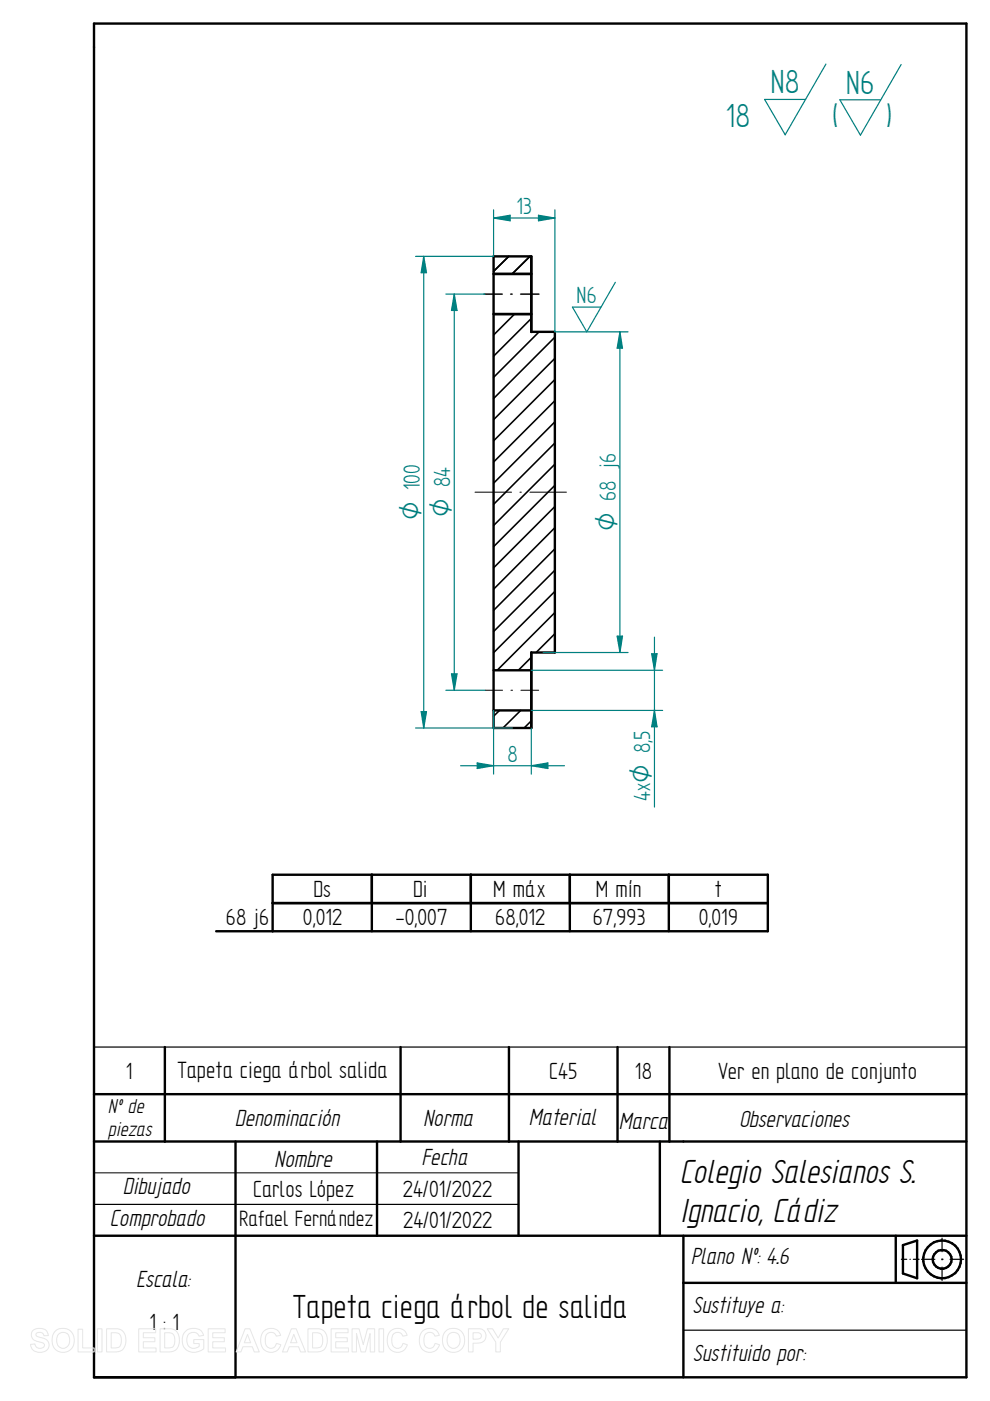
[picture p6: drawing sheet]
<svg xmlns="http://www.w3.org/2000/svg" width="210mm" height="297mm" viewBox="0 0 210 297" stroke-linecap="round" stroke-linejoin="round" font-family="sans-serif">
<g fill="none" stroke="#000" stroke-width=".51">
<path d="M19.9 5h185.1v287h-185.1zM104.7 58.1h8M104.7 66.6h8M112.7 70.4h5v67.9h-5v16h-8v-99.9h8v16M104.7 150.6h8M104.7 142.1h8M45.8 197.4h117.1v-11.9h-105.1v11.9M57.8 191.5h105.1M78.9 185.5v11.9M99.9 185.5v11.9M120.9 185.5v11.9M141.9 185.5v11.9"/>
<path d="M19.9 232h185.1M35 222v20M85 222v20M107.9 222v20M131 222v20M142 222v20M19.9 242h185.1M50 242v50M80 242v20M110 242v20M140 242v20M19.9 262h185.1"/>
<path d="M144.9 262v30M144.9 272h60.1M190 262v10M191.5 264l3-1v8l-3-1z"/>
<circle cx="199.8" cy="267" r="4"/>
<circle cx="199.9" cy="267" r="1.99"/>
</g>
<path d="M19.9 222h185.1M19.9 255.4h90.1M191.2 267h1.1M193 267h.1M193.7 267h1.2M195.5 267h2.8M199.8 267h.2M199.8 262.5v2.9M199.8 266.9v.2M199.8 268.6v2.9M201.5 267h2.9M144.9 282h60.1" fill="none" stroke="#000" stroke-width=".25"/>
<path d="M102.5 62.4h4.1M108.2 62.4h.5M110.4 62.4h4M100.8 104.4h7.7M110.3 104.4h.3M112.4 104.4h7.7M102.9 146.3h3.7M108.4 146.3h.3M110.5 146.3h3.8M19.9 248.7h90.1" fill="none" stroke="#000" stroke-width=".21"/>
<g fill="none" stroke="#000" stroke-width=".34">
<path d="M107.9 54.4l-3.2 3.1M112.4 54.4l-3.8 3.7M109.1 66.6l-4.4 4.4M112.7 67.5l-8 8M114.3 70.4l-9.6 9.6M117.7 71.5l-13 13M117.7 76l-13 13M117.7 80.5l-13 13M117.7 85l-13 13M117.7 89.5l-13 12.9M117.7 93.9l-13 13M117.7 98.4l-13 13"/>
<path d="M117.7 102.9l-13 13M117.7 107.4l-13 13M117.7 111.9l-13 13M117.7 116.4l-13 13M112.7 139.4l-2.8 2.7M117.7 120.9l-13 13M117.7 125.4l-13 13M117.7 129.9l-12.2 12.2M117.7 134.4l-4 3.9M106 150.6l-1.3 1.2M110.4 150.6l-3.7 3.7M112.7 152.8l-1.5 1.5"/>
</g>
<path d="M94.6 62.4h8.3M94.6 146.3h8.3M95.8 142.9h1.1l-.5 3.4z" fill="none" stroke="#008080" stroke-width=".25"/>
<path d="M95.8 142.9h1.1l-.5 3.4z" fill="#008080"/>
<path d="M96.4 62.4l.5 3.4h-1.1z" fill="none" stroke="#008080" stroke-width=".25"/>
<path d="M96.4 62.4l.5 3.4h-1.1z" fill="#008080"/>
<path d="M96.4 62.4v83.9M117.7 70.4h15.5M131.5 70.4l.5 3.4h-1.1zM115.2 138.3h18" fill="none" stroke="#008080" stroke-width=".25"/>
<path d="M131.5 70.4l.5 3.4h-1.1z" fill="#008080"/>
<path d="M130.9 134.9h1.1l-.5 3.4z" fill="none" stroke="#008080" stroke-width=".25"/>
<path d="M130.9 134.9h1.1l-.5 3.4z" fill="#008080"/>
<path d="M131.5 70.4v67.9M138.2 138.6h1.2l-.6 3.5zM112.7 142.1h27.8M112.7 150.6h27.8" fill="none" stroke="#008080" stroke-width=".25"/>
<path d="M138.2 138.6h1.2l-.6 3.5z" fill="#008080"/>
<path d="M138.8 150.6l.6 3.5h-1.2z" fill="none" stroke="#008080" stroke-width=".25"/>
<path d="M138.8 150.6l.6 3.5h-1.2z" fill="#008080"/>
<path d="M88.1 54.4h16.6M89.9 54.4l.6 3.4h-1.2zM138.8 135.1v36M88.1 154.3h20.6" fill="none" stroke="#008080" stroke-width=".25"/>
<path d="M89.9 54.4l.6 3.4h-1.2z" fill="#008080"/>
<path d="M89.3 150.9h1.2l-.6 3.4z" fill="none" stroke="#008080" stroke-width=".25"/>
<path d="M89.3 150.9h1.2l-.6 3.4z" fill="#008080"/>
<path d="M89.9 54.4v99.9M104.7 44.5v9.9M104.7 46.2l3.5-.6v1.2zM117.7 44.5v25.9" fill="none" stroke="#008080" stroke-width=".25"/>
<path d="M104.7 46.2l3.5-.6v1.2z" fill="#008080"/>
<path d="M114.2 45.6l3.5 .6-3.5 .6z" fill="none" stroke="#008080" stroke-width=".25"/>
<path d="M114.2 45.6l3.5 .6-3.5 .6z" fill="#008080"/>
<path d="M104.7 46.2h13M104.7 150.6v13.5M112.7 154.3v9.8M101.2 161.8l3.5 .5-3.5 .6z" fill="none" stroke="#008080" stroke-width=".25"/>
<path d="M101.2 161.8l3.5 .5-3.5 .6z" fill="#008080"/>
<path d="M112.7 162.3l3.5-.5v1.1z" fill="none" stroke="#008080" stroke-width=".25"/>
<path d="M112.7 162.3l3.5-.5v1.1z" fill="#008080"/>
<path d="M175.2 13.6l-8.7 15-4.3-7.5h8.7M191.1 13.7l-8.6 15-4.4-7.5h8.7M130.5 59.9l-6 10.5-3.1-5.3h6.1M97.7 162.3h22" fill="none" stroke="#008080" stroke-width=".25"/>
<g fill="none" stroke="#e6e6e6" stroke-width=".21">
<path d="M7 282.1a2.33 2.33 0 0 1 2.9 .2l.3 .9h-.9a.91 .91 0 0 0-.7-.7 .91 .91 0 0 0-1 .5l.1 .3 .5 .2a2.12 2.12 0 0 1 2.2 1.4 1.76 1.76 0 0 1-2.4 1.8l-.7-.2-.6-.7-.2-.8 .9-.1a1.05 1.05 0 0 0 .9 1 1.05 1.05 0 0 0 1.1-.7 1.7 1.7 0 0 0-1.6-.8 1.39 1.39 0 0 1-.8-2.3zM11.7 282.3a2.47 2.47 0 0 1 3.1-.2 2.47 2.47 0 0 1 .8 3 2.4 2.4 0 0 1-3 1.5 2.4 2.4 0 0 1-1.5-3.1zM12.4 282.9a1.39 1.39 0 0 1 1.7-.3 1.39 1.39 0 0 1 .7 1.5 1.41 1.41 0 0 1-1.4 1.8 1.41 1.41 0 0 1-1.4-1.8l.1-.7zM16.6 281.8h.9v4h2.5v.8h-3.4zM20.7 281.7h.9v4.9h-.9zM22.6 281.7h1.8a2.2 2.2 0 0 1 2.3 2.8 2.05 2.05 0 0 1-2.3 2.1h-1.8zM23.6 282.6a1.8 1.8 0 0 1 1.9 .5 2.03 2.03 0 0 1-.4 2.6l-1.5 .1zM29.4 281.7h3.6v.9h-2.6v1h2.5v.9h-2.5v1.3h2.7v.8h-3.7zM34 281.7h1.7a2.2 2.2 0 0 1 2.3 2.8 2.05 2.05 0 0 1-2.2 2.1h-1.8zM34.9 282.6a1.8 1.8 0 0 1 2 .5 2.03 2.03 0 0 1-.5 2.6l-1.5 .1zM39.3 282.3a2.56 2.56 0 0 1 3.6 .2l.3 .6-1 .2a1.36 1.36 0 0 0-1.6-.7 1.36 1.36 0 0 0-1 1.5 1.55 1.55 0 0 0 .8 1.6 1.55 1.55 0 0 0 1.8-.2v-.6h-1.1v-.9h2.1v2a2.7 2.7 0 0 1-4.5-1.2 2.79 2.79 0 0 1 .6-2.5zM44.2 281.7h3.6v.9h-2.7v1h2.5v.9h-2.5v1.3h2.7v.8h-3.6z"/>
<path d="M52 281.7h1l2 4.9h-1.1l-.4-1.1h-2l-.4 1.1h-1zM52.5 282.9l.7 1.8h-1.4zM55.9 282.3a2.15 2.15 0 0 1 3.6 .8l-.9 .2a1.24 1.24 0 0 0-1.6-.7 1.24 1.24 0 0 0-.7 1.5 1.25 1.25 0 0 0 .5 1.6 1.25 1.25 0 0 0 1.6-.3l.2-.6 1 .3a2.19 2.19 0 0 1-2.6 1.6 2.19 2.19 0 0 1-1.7-2.5l.1-.9zM61.8 281.7h1l2 4.9h-1l-.5-1.1h-2l-.4 1.1h-1zM62.3 282.9l.7 1.8h-1.4zM65.3 281.7h1.8a2.2 2.2 0 0 1 2.3 2.8 2.05 2.05 0 0 1-2.3 2.1h-1.8zM66.3 282.6a1.8 1.8 0 0 1 1.9 .5 2.03 2.03 0 0 1-.4 2.6l-1.5 .1zM70.2 281.7h3.6v.9h-2.6v1h2.5v.9h-2.5v1.3h2.7v.8h-3.7zM74.7 281.7h1.5l.8 3.4 .9-3.4h1.6v4.9h-1v-3.9l-1 3.9h-.9l-1-3.9v3.9h-.9zM80.4 281.7h1v4.9h-1zM82.7 282.3a2.15 2.15 0 0 1 3.7 .8l-1 .2a1.24 1.24 0 0 0-1.6-.7 1.24 1.24 0 0 0-.7 1.5 1.25 1.25 0 0 0 .5 1.6 1.25 1.25 0 0 0 1.6-.3l.3-.6 .9 .3a2.19 2.19 0 0 1-2.6 1.6 2.19 2.19 0 0 1-1.7-2.5l.1-.9zM89.5 282.3a2.15 2.15 0 0 1 3.7 .8l-1 .2a1.24 1.24 0 0 0-1.5-.7 1.24 1.24 0 0 0-.8 1.5 1.25 1.25 0 0 0 .5 1.6 1.25 1.25 0 0 0 1.6-.3l.3-.6 .9 .3a2.19 2.19 0 0 1-2.5 1.6 2.19 2.19 0 0 1-1.8-2.5l.1-.9z"/>
<path d="M94.5 282.3a2.47 2.47 0 0 1 3.1-.2 2.47 2.47 0 0 1 .8 3 2.4 2.4 0 0 1-3 1.5 2.4 2.4 0 0 1-1.5-3.1zM95.2 282.9a1.39 1.39 0 0 1 1.7-.3 1.39 1.39 0 0 1 .7 1.5 1.41 1.41 0 0 1-1.4 1.8 1.41 1.41 0 0 1-1.4-1.8l.1-.7zM99.4 281.7h1.5a1.58 1.58 0 0 1 2 .8 1.58 1.58 0 0 1-.6 2.1l-.8 .1-1.2 .1v1.8h-.9zM100.3 282.6h.5a.87 .87 0 0 1 1.3 .8l-.5 .4-1.3 .1zM103.3 281.7h1.2l1.2 2 1.1-2h1.1l-1.8 2.9v2h-.9v-2z"/>
</g>
<g font-size="8" fill="#008080">
<text x="163.4" y="19.8">N8</text>
<text x="179.4" y="19.9">N6</text>
<text x="154" y="27">18</text>
<text x="176.5" y="27">(</text>
<text x="188" y="27">)</text>
</g>
<g font-size="8">
<text x="144.2" y="250.8">Colegio Salesianos S.</text>
<text x="144.2" y="259">Ignacio, Cádiz</text>
<text x="62.1" y="279.5">Tapeta ciega árbol de salida</text>
</g>
<g font-size="5.7">
<text x="37.6" y="228.6">Tapeta ciega árbol salida</text>
<text x="85.5" y="253.7">24/01/2022</text>
<text x="85.5" y="260.4">24/01/2022</text>
</g>
<g font-size="5.6" fill="#008080">
<text x="109.6" y="45.4">13</text>
<text x="122.3" y="64.2">N6</text>
<text x="107.6" y="161.5">8</text>
<text x="137.9" y="169.9" transform="rotate(-90 137.9 169.9)">4xO 8,5</text>
</g>
<g font-size="5.6">
<text x="66.5" y="190.2">Ds</text>
<text x="87.6" y="190.2">Di</text>
<text x="104.6" y="190.1">M máx</text>
<text x="126.4" y="190.2">M mín</text>
<text x="151.6" y="190.1">t</text>
<text x="47.9" y="196.1">68 j6</text>
<text x="64.3" y="196.2">0,012</text>
<text x="83.9" y="196.2">-0,007</text>
<text x="105" y="196.2">68,012</text>
<text x="125.7" y="196.1">67,993</text>
<text x="148.2" y="196.1">0,019</text>
<text x="26.7" y="228.7">1</text>
<text x="116.5" y="228.7">C45</text>
<text x="134.7" y="228.7">18</text>
<text x="152.4" y="228.7">Ver en plano de conjunto</text>
<text x="49.8" y="238.7">Denominación</text>
<text x="89.7" y="238.7">Norma</text>
<text x="112.1" y="238.5">Material</text>
<text x="131.2" y="239.4">Marca</text>
<text x="156.8" y="239">Observaciones</text>
<text x="58.2" y="247.4">Nombre</text>
<text x="89.4" y="247">Fecha</text>
<text x="26.1" y="253.1">Dibujado</text>
<text x="53.7" y="253.7">Carlos López</text>
<text x="23.3" y="260">Comprobado</text>
<text x="146.5" y="267.9">Plano Nº: 4.6</text>
<text x="28.9" y="272.9">Escala:</text>
<text x="146.9" y="278.5">Sustituye a:</text>
<text x="31.7" y="282">1 : 1</text>
<text x="147" y="288.5">Sustituido por:</text>
</g>
<g font-size="5.4" fill="#008080">
<text x="89" y="110.3" transform="rotate(-90 89 110.3)">O 100</text>
<text x="95.5" y="109.7" transform="rotate(-90 95.5 109.7)">O 84</text>
<text x="130.6" y="112.6" transform="rotate(-90 130.6 112.6)">O 68 j6</text>
</g>
<text font-size="5.3" x="50.8" y="260">Rafael Fernández</text>
<g font-size="4.8">
<text x="22.9" y="235.9">Nº de</text>
<text x="22.9" y="240.8">piezas</text>
</g>
</svg>
